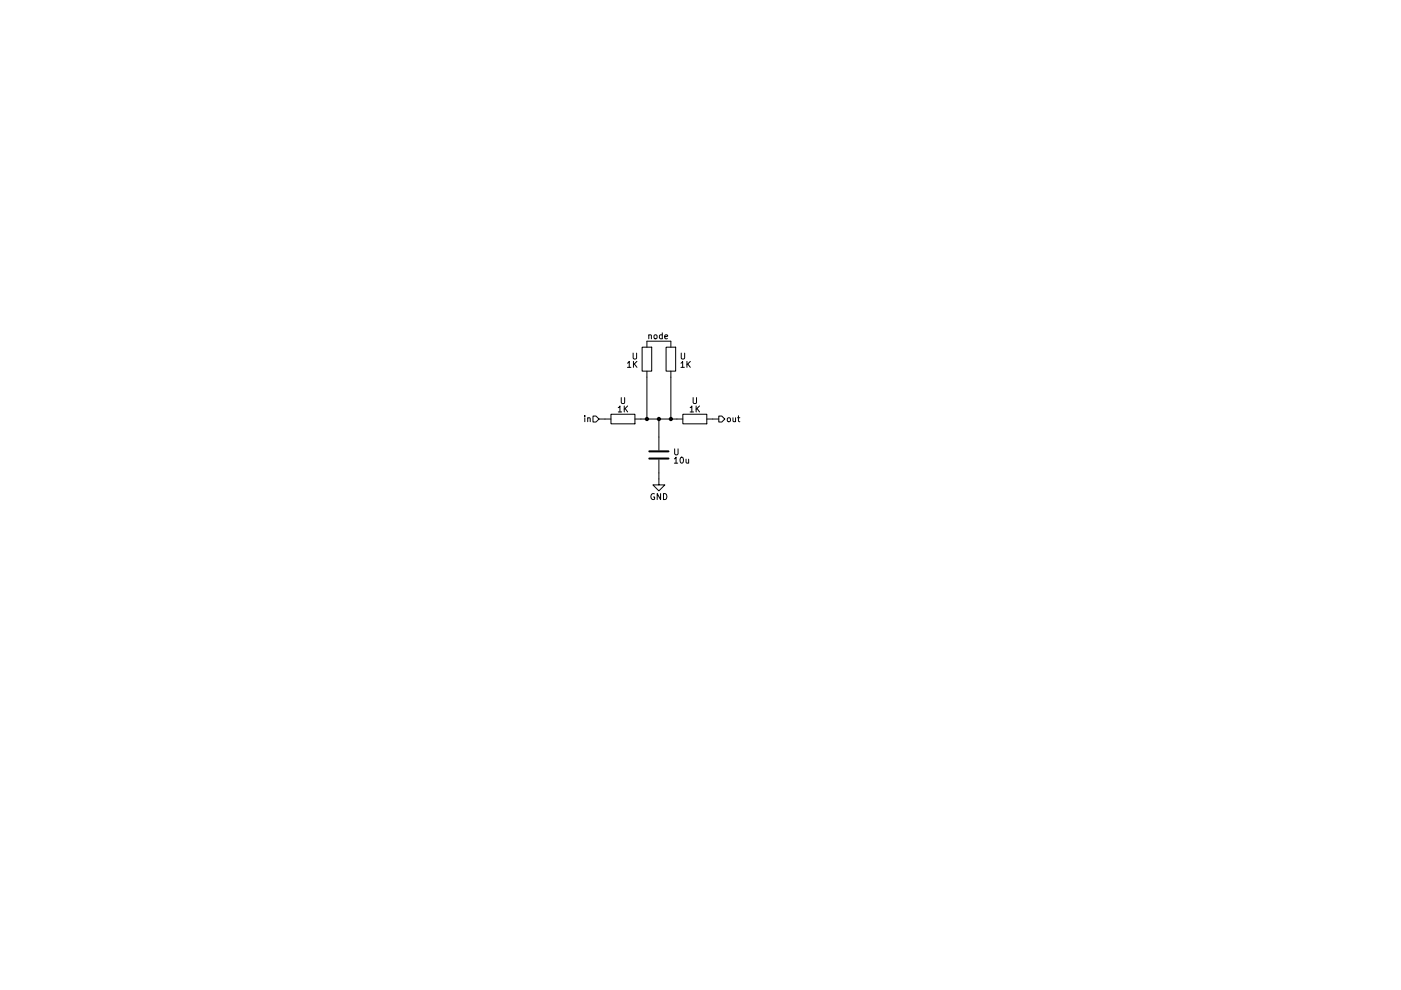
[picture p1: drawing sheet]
(kicad_sch (version 20230121) (generator eeschema)

 (paper "A4")

 (lib_symbols
  (symbol "Device:C" (pin_numbers hide) (pin_names (offset 0.254)) (in_bom yes) (on_board yes)
   (property "Reference" "C" (at 0.635 2.54 0) (effects (font (size 1.27 1.27)) (justify left)))
   (property "Value" "C" (at 0.635 -2.54 0) (effects (font (size 1.27 1.27)) (justify left)))
   (property "Footprint" "" (at 0.9652 -3.81 0) (effects (font (size 1.27 1.27)) hide))
   (property "Datasheet" "~" (at 0 0 0) (effects (font (size 1.27 1.27)) hide))
   (symbol "C_0_1"
    (polyline (pts (xy -2.032 -0.762) (xy 2.032 -0.762)) (stroke (width 0.508) (type default)) (fill (type none)))
    (polyline (pts (xy -2.032 0.762) (xy 2.032 0.762)) (stroke (width 0.508) (type default)) (fill (type none))))
   (symbol "C_1_1"
    (pin passive line (at 0 3.81 270) (length 2.794) (name "~" (effects (font (size 1.27 1.27)))) (number "1" (effects (font (size 1.27 1.27)))))
    (pin passive line (at 0 -3.81 90) (length 2.794) (name "~" (effects (font (size 1.27 1.27)))) (number "2" (effects (font (size 1.27 1.27)))))))
  (symbol "Device:R" (pin_numbers hide) (pin_names (offset 0)) (in_bom yes) (on_board yes)
   (property "Reference" "R" (at 2.032 0 90) (effects (font (size 1.27 1.27))))
   (property "Value" "R" (at 0 0 90) (effects (font (size 1.27 1.27))))
   (property "Footprint" "" (at -1.778 0 90) (effects (font (size 1.27 1.27)) hide))
   (property "Datasheet" "~" (at 0 0 0) (effects (font (size 1.27 1.27)) hide))
   (symbol "R_0_1"
    (rectangle (start -1.016 -2.54) (end 1.016 2.54) (stroke (width 0.254) (type default)) (fill (type none))))
   (symbol "R_1_1"
    (pin passive line (at 0 3.81 270) (length 1.27) (name "~" (effects (font (size 1.27 1.27)))) (number "1" (effects (font (size 1.27 1.27)))))
    (pin passive line (at 0 -3.81 90) (length 1.27) (name "~" (effects (font (size 1.27 1.27)))) (number "2" (effects (font (size 1.27 1.27)))))))
  (symbol "power:GND" (power) (pin_names (offset 0)) (in_bom yes) (on_board yes)
   (property "Reference" "#PWR" (at 0 -6.35 0) (effects (font (size 1.27 1.27)) hide))
   (property "Value" "GND" (at 0 -3.81 0) (effects (font (size 1.27 1.27))))
   (property "Footprint" "" (at 0 0 0) (effects (font (size 1.27 1.27)) hide))
   (property "Datasheet" "" (at 0 0 0) (effects (font (size 1.27 1.27)) hide))
   (symbol "GND_0_1"
    (polyline (pts (xy 0 0) (xy 0 -1.27) (xy 1.27 -1.27) (xy 0 -2.54) (xy -1.27 -1.27) (xy 0 -1.27)) (stroke (width 0) (type default)) (fill (type none))))
   (symbol "GND_1_1"
    (pin power_in line (at 0 0 270) (length 0) hide (name "GND" (effects (font (size 1.27 1.27)))) (number "1" (effects (font (size 1.27 1.27))))))))

 (junction (at 142.24 88.9) (diameter 0) (color 0 0 0 0))
 (junction (at 139.7 88.9) (diameter 0) (color 0 0 0 0))
 (junction (at 137.16 88.9) (diameter 0) (color 0 0 0 0))

 (wire (pts (xy 151.13 88.9) (xy 152.4 88.9)) (stroke (width 0) (type default)))
 (wire (pts (xy 142.24 80.01) (xy 142.24 88.9)) (stroke (width 0) (type default)))
 (wire (pts (xy 135.89 88.9) (xy 137.16 88.9)) (stroke (width 0) (type default)))
 (wire (pts (xy 139.7 101.6) (xy 139.7 100.33)) (stroke (width 0) (type default)))
 (wire (pts (xy 127 88.9) (xy 128.27 88.9)) (stroke (width 0) (type default)))
 (wire (pts (xy 137.16 72.39) (xy 142.24 72.39)) (stroke (width 0) (type default)))
 (wire (pts (xy 143.51 88.9) (xy 142.24 88.9)) (stroke (width 0) (type default)))
 (wire (pts (xy 139.7 92.71) (xy 139.7 88.9)) (stroke (width 0) (type default)))
 (wire (pts (xy 142.24 88.9) (xy 139.7 88.9)) (stroke (width 0) (type default)))
 (wire (pts (xy 137.16 80.01) (xy 137.16 88.9)) (stroke (width 0) (type default)))
 (wire (pts (xy 137.16 88.9) (xy 139.7 88.9)) (stroke (width 0) (type default)))

 (label "node" (at 137.16 72.39 0) (fields_autoplaced) (effects (font (size 1.27 1.27)) (justify left bottom)))

 (hierarchical_label "in" (shape input) (at 127 88.9 180) (fields_autoplaced) (effects (font (size 1.27 1.27)) (justify right)))
 (hierarchical_label "out" (shape output) (at 152.4 88.9 0) (fields_autoplaced) (effects (font (size 1.27 1.27)) (justify left)))

 (symbol (lib_id "Device:R") (at 132.08 88.9 90) (unit 1) (in_bom yes) (on_board yes) (dnp no) (fields_autoplaced)
  (property "Reference" "R5" (at 132.08 85.0519 90) (effects (font (size 1.27 1.27))))
  (property "Value" "1K" (at 132.08 86.8141 90) (effects (font (size 1.27 1.27))))
  (property "Footprint" "" (at 132.08 90.678 90) (effects (font (size 1.27 1.27)) hide))
  (property "Datasheet" "~" (at 132.08 88.9 0) (effects (font (size 1.27 1.27)) hide)) (pin "1") (pin "2")
  (instances (project "subsheets" (path "" (reference "R5") (unit 1))) (project "subsheet2" (path "" (reference "U") (unit 1)))))

 (symbol (lib_id "Device:R") (at 142.24 76.2 180) (unit 1) (in_bom yes) (on_board yes) (dnp no) (fields_autoplaced)
  (property "Reference" "R9" (at 144.018 75.6055 0) (effects (font (size 1.27 1.27)) (justify right)))
  (property "Value" "1K" (at 144.018 77.3677 0) (effects (font (size 1.27 1.27)) (justify right)))
  (property "Footprint" "" (at 144.018 76.2 90) (effects (font (size 1.27 1.27)) hide))
  (property "Datasheet" "~" (at 142.24 76.2 0) (effects (font (size 1.27 1.27)) hide)) (pin "1") (pin "2")
  (instances (project "subsheets" (path "" (reference "R9") (unit 1))) (project "subsheet2" (path "" (reference "U") (unit 1)))))

 (symbol (lib_id "power:GND") (at 139.7 101.6 0) (unit 1) (in_bom yes) (on_board yes) (dnp no) (fields_autoplaced)
  (property "Reference" "#PWR06" (at 139.7 107.95 0) (effects (font (size 1.27 1.27)) hide))
  (property "Value" "GND" (at 139.7 105.41 0) (effects (font (size 1.27 1.27))))
  (property "Footprint" "" (at 139.7 101.6 0) (effects (font (size 1.27 1.27)) hide))
  (property "Datasheet" "" (at 139.7 101.6 0) (effects (font (size 1.27 1.27)) hide)) (pin "1")
  (instances (project "subsheets" (path "" (reference "#PWR06") (unit 1))) (project "subsheet2" (path "" (reference "U") (unit 1)))))

 (symbol (lib_id "Device:C") (at 139.7 96.52 0) (unit 1) (in_bom yes) (on_board yes) (dnp no) (fields_autoplaced)
  (property "Reference" "C3" (at 142.621 95.9255 0) (effects (font (size 1.27 1.27)) (justify left)))
  (property "Value" "10u" (at 142.621 97.6877 0) (effects (font (size 1.27 1.27)) (justify left)))
  (property "Footprint" "" (at 140.6652 100.33 0) (effects (font (size 1.27 1.27)) hide))
  (property "Datasheet" "~" (at 139.7 96.52 0) (effects (font (size 1.27 1.27)) hide)) (pin "1") (pin "2")
  (instances (project "subsheets" (path "" (reference "C3") (unit 1))) (project "subsheet2" (path "" (reference "U") (unit 1)))))

 (symbol (lib_id "Device:R") (at 137.16 76.2 180) (unit 1) (in_bom yes) (on_board yes) (dnp no) (fields_autoplaced)
  (property "Reference" "R8" (at 135.3821 75.6055 0) (effects (font (size 1.27 1.27)) (justify left)))
  (property "Value" "1K" (at 135.3821 77.3677 0) (effects (font (size 1.27 1.27)) (justify left)))
  (property "Footprint" "" (at 138.938 76.2 90) (effects (font (size 1.27 1.27)) hide))
  (property "Datasheet" "~" (at 137.16 76.2 0) (effects (font (size 1.27 1.27)) hide)) (pin "1") (pin "2")
  (instances (project "subsheets" (path "" (reference "R8") (unit 1))) (project "subsheet2" (path "" (reference "U") (unit 1)))))

 (symbol (lib_id "Device:R") (at 147.32 88.9 90) (unit 1) (in_bom yes) (on_board yes) (dnp no) (fields_autoplaced)
  (property "Reference" "R7" (at 147.32 85.0519 90) (effects (font (size 1.27 1.27))))
  (property "Value" "1K" (at 147.32 86.8141 90) (effects (font (size 1.27 1.27))))
  (property "Footprint" "" (at 147.32 90.678 90) (effects (font (size 1.27 1.27)) hide))
  (property "Datasheet" "~" (at 147.32 88.9 0) (effects (font (size 1.27 1.27)) hide)) (pin "1") (pin "2")
  (instances (project "subsheets" (path "" (reference "R7") (unit 1))) (project "subsheet2" (path "" (reference "U") (unit 1)))))

 (sheet_instances (path "" (page "1"))))
